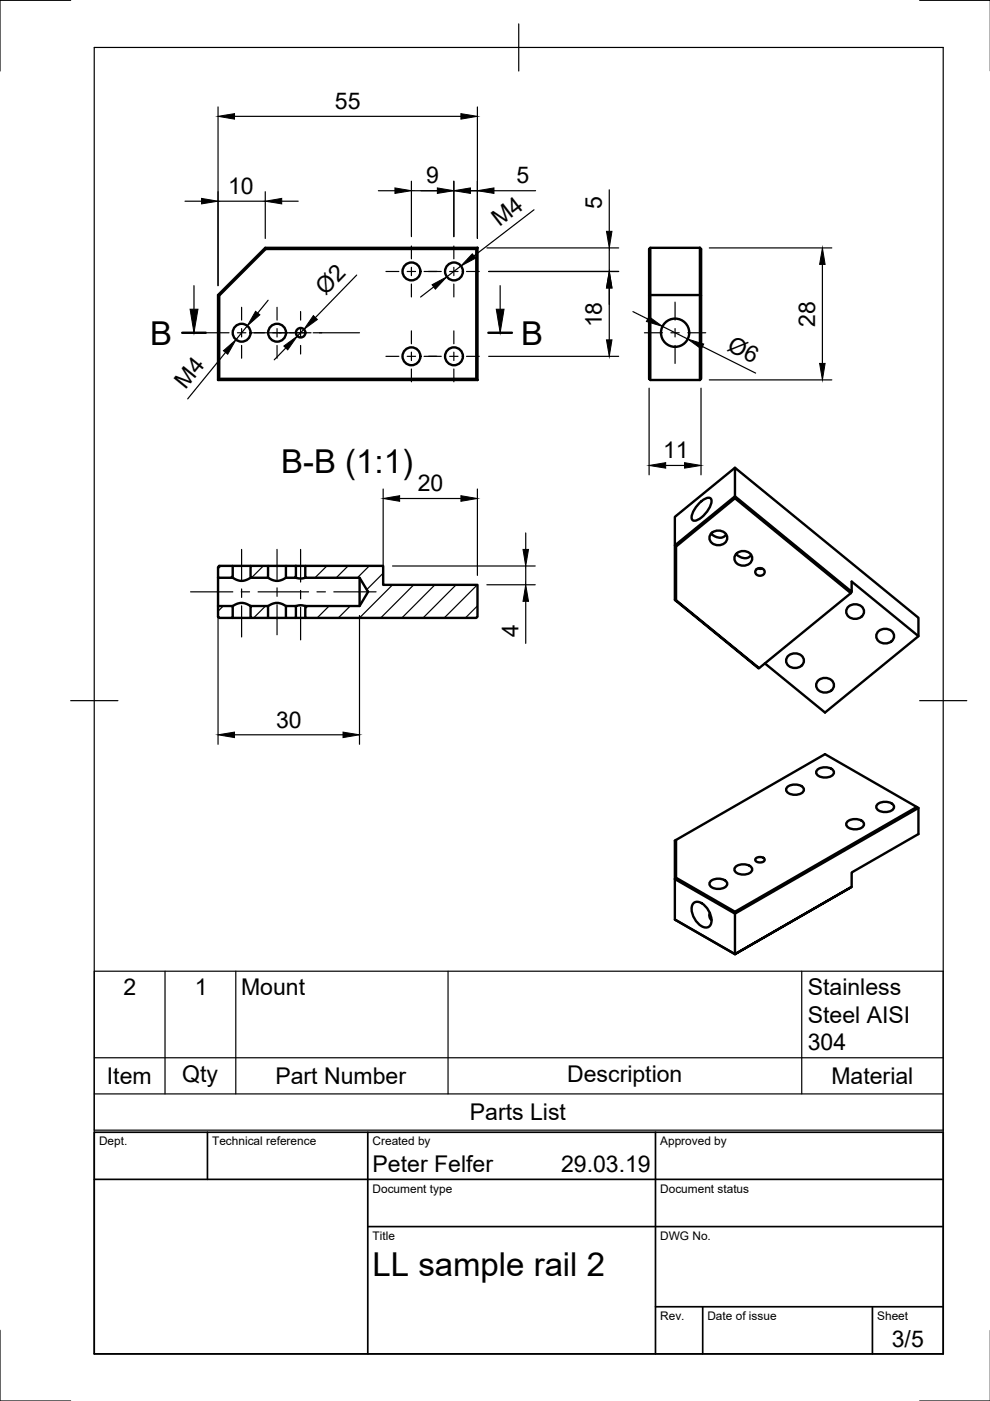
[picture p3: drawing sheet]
<svg xmlns="http://www.w3.org/2000/svg" width="210mm" height="297mm" viewBox="0 0 210 297" stroke-linecap="round" stroke-linejoin="round" font-family="sans-serif">
<!-- layer: Visible -->
<g fill="none" stroke="#000" stroke-width=".51">
<path d="M56.2 52.5l.1 .3M56.3 52.8l-9.8 9.9M101 52.8v27.5M101.2 52.5l-.2 .3h-44.7M101.2 52.5h-45l-10 10.1v18h55M101.2 52.5v28.1M137.9 52.5h10.5l.3 .3v9.9l-10.8-.1zM137.9 52.5l-.3 .3v9.9M148.4 52.5v28.1M46.2 62.6l.3 .1v17.6M137.6 62.7l.3-.1v18l-.3-.3zM148.7 62.7v17.6l-.3 .3"/>
<path d="M101 80.3h-54.5l-.3 .3M101 80.3l.2 .3M137.9 80.6h10.5M155.8 99.2l-12.7 10.4v17.6M49.3 120v2.5h-3.1v-2.3l.3-.2h6.6M53.1 120h3.7v2.5h-3.7zM56.8 120h3.8M60.6 120h2.1v2.5h-2.1zM62.7 120h2M64.7 120h16.5v4h20v6.8l-.2 .2h-36.3v-2.5h11.5l1.8-3-1.8-3h-11.5zM143.3 115.9l12.5-10.3v-.4l-12.7 10.4 .2 .3v11.4M148.3 106.7a2.73 2.73 0 0 1 2.3-1.1 2.19 2.19 0 0 1-.5 2.6l-.4 .6a3.1 3.1 0 0 1-2.8 1.5 2.19 2.19 0 0 1 .5-2.6z"/>
<path d="M150.7 113.1l.9 .6a1.68 1.68 0 0 0 2.3-.4M151 112.9a1.88 1.88 0 0 1 2.1-.3 1.88 1.88 0 0 1 1 1.8 1.97 1.97 0 0 1-2 1.2 1.97 1.97 0 0 1-1.7-1.6l.3-.7zM155.8 105.6l24.6 20.2 .2-.3M156.1 117.5l.8 .6a1.66 1.66 0 0 0 2.4-.4M156.3 117.3a1.88 1.88 0 0 1 2.1-.4 1.88 1.88 0 0 1 1 1.9 1.97 1.97 0 0 1-2 1.1 1.97 1.97 0 0 1-1.7-1.5l.2-.8zM46.2 128.5h3.1v2.5h-2.8l-.3-.2zM46.2 122.5v6M49.3 131h3.8M49.3 122.5l1.6 .7 1.1-.2 1.1-.5M49.3 128.5l1.6-.7 1.1 .2 1.1 .5M53.1 128.5h3.7v2.5h-3.7zM56.8 122.5l1.7 .7 1-.2 1.1-.5"/>
<path d="M56.8 131h3.8M56.8 128.5l1.7-.7 1 .2 1.1 .5M60.6 128.5h2.1v2.5h-2.1zM62.7 122.5l.9 .2 1.1-.2M62.7 128.5l.9-.2 1.1 .2M62.7 131h2M76.2 122.5v6M143.1 127.2l.2 .1 17.7 14.4h-.2zM160.4 120.7a.92 .92 0 0 1 1.3-.2 .92 .92 0 0 1 .1 1.3 .92 .92 0 0 1-1.2 .2 .92 .92 0 0 1-.2-1.3zM160.8 120.5l.8 .1M167.2 139a1.88 1.88 0 0 1 2.1-.4 1.88 1.88 0 0 1 1.1 1.9 1.97 1.97 0 0 1-2 1.1 1.97 1.97 0 0 1-1.7-1.5l.2-.8zM180 128.6a1.88 1.88 0 0 1 2.1-.4 1.88 1.88 0 0 1 1 1.9 1.97 1.97 0 0 1-2 1.1 1.97 1.97 0 0 1-1.7-1.5l.3-.8z"/>
<path d="M180.4 125.8l-19.4 15.9M186.3 133.8a1.88 1.88 0 0 1 2.1-.4 1.88 1.88 0 0 1 1.1 1.9 1.97 1.97 0 0 1-2 1.1 1.97 1.97 0 0 1-1.7-1.5l.2-.8zM194.7 134.9l-14.1-11.6v2.2l-24.8-20.3v-6l38.9 31.8v3.9l-19.8 16.2-12.7-10.4M173.6 144.2a1.88 1.88 0 0 1 2.1-.4 1.88 1.88 0 0 1 1.1 1.9 1.97 1.97 0 0 1-2 1.1 1.97 1.97 0 0 1-1.8-1.5l.3-.8zM143.1 178.2l31.8-18.3 19.5 11.2-38.6 22.2v.4l-12.7-7.3zM143.3 178.1v8M166.9 166.9a2.5 2.5 0 0 1 3.5 .4 1.54 1.54 0 0 1-1.8 1.2 1.54 1.54 0 0 1-1.9-1.2zM173.2 163.3a2.5 2.5 0 0 1 3.6 .3 1.54 1.54 0 0 1-1.9 1.3 1.54 1.54 0 0 1-1.8-1.3zM179.6 174.3a2.5 2.5 0 0 1 3.6 .3 1.54 1.54 0 0 1-1.9 1.2 1.54 1.54 0 0 1-1.9-1.2zM186 170.6a2.5 2.5 0 0 1 3.5 .3 1.54 1.54 0 0 1-1.8 1.3 1.54 1.54 0 0 1-1.9-1.3zM194.4 171.1l.3 .2M143.1 195l12.7 7.3"/>
<path d="M146.9 191.6a1.47 1.47 0 0 1 2.3 .2 4 4 0 0 1 1.4 4.4 1.47 1.47 0 0 1-2.3-.2 4 4 0 0 1-1.4-4.4zM150.5 193.6a1.23 1.23 0 0 0 .4 1.5M150.6 186.9a2.5 2.5 0 0 1 3.6 .3 1.54 1.54 0 0 1-1.9 1.3 1.54 1.54 0 0 1-1.9-1.3zM155.8 193.3l-12.5-7.2-.2 .3v8.6l12.7 7.3M155.9 183.8a2.5 2.5 0 0 1 3.6 .4 1.54 1.54 0 0 1-1.9 1.2 1.54 1.54 0 0 1-1.9-1.2zM160.2 182.1a1.25 1.25 0 0 1 1.9 .2 1.16 1.16 0 0 1-2 0zM180.6 188v-3l14.1-8.2v-5.5l-38.9 22.4v8.6l24.8-14.3-24.8 14.3"/>
<circle cx="87.2" cy="57.5" r="1.89"/>
<circle cx="96.3" cy="57.5" r="1.89"/>
<circle cx="51.2" cy="70.5" r="1.89"/>
<circle cx="58.7" cy="70.5" r="1.89"/>
<circle cx="63.7" cy="70.5" r="1.01"/>
<circle cx="87.2" cy="75.5" r="1.89"/>
<circle cx="96.3" cy="75.5" r="1.89"/>
<circle cx="143.1" cy="70.5" r="3"/>
</g>
<!-- layer: Border -->
<path d="M15 .1h-15v15M20 10.1h180v276.9h-180zM110 5.1v10M195 .1h15M15 148.6h10M195 148.6h10M0 282.1v14.9h15M195 297h15" fill="none" stroke="#000" stroke-width=".25"/>
<!-- layer: TitleBlock -->
<path d="M20 240.1h180v46.9h-180zM20 250h180M44 240.1v9.9M78 240.1v46.9M139 240.1v46.9M78 260.1h122M139 277.1h61M149 277.1v9.9M185 277.1v9.9" fill="none" stroke="#000" stroke-width=".36"/>
<!-- layer: Smart Centers -->
<g fill="none" stroke="#000" stroke-width=".25">
<path d="M81.8 57.6h2.8M86.3 57.6h1.8M87.2 52.2v2.7M87.2 56.7v1.7M89.9 57.6h3.7M95.3 57.6h1.8M96.2 52.2v2.7M96.2 56.7v1.7M98.9 57.6h2.7M41.1 70.6h7.5M50.3 70.6h1.8M51.2 65.2v2.7"/>
<path d="M51.2 69.7v1.7M51.2 73.2v2.8M53.3 70.6h12.7M58.7 65.2v2.7M58.7 69.7v1.7M58.7 73.2v2.8M63.7 66v1.9M63.7 69.7v1.7M63.7 73.2v1.9M66.4 70.6h9.8M81.8 75.6h2.8M86.3 75.6h1.8"/>
<path d="M87.2 60.2v2.8M87.2 70.2v2.7M87.2 74.7v1.7M87.2 78.2v2.7M89.9 75.6h3.7M95.3 75.6h1.8M96.2 60.2v2.8M96.2 70.2v2.7M96.2 74.7v1.7M96.2 78.2v2.7M98.9 75.6h2.7M136.6 70.6h3.9"/>
<path d="M142.2 70.6h1.8M143.1 64.1v3.8M143.1 69.7v1.7M143.1 73.2v3.9M145.8 70.6h3.8M51.2 116.5v6.6M58.7 116.5v6.4M63.7 116.5v6.9M40.4 125.5h9M51.1 125.5h1.8M51.2 124.9v1.8M51.2 128.4v6.7"/>
<path d="M54.7 125.5h10.7M58.7 124.6v1.8M58.7 128.2v6.4M63.7 125.2v1.8M63.7 128.8v6.9M67.2 125.5h1.8M70.8 125.5h8.9"/>
</g>
<!-- layer: Hatching -->
<g fill="none" stroke="#000" stroke-width=".25">
<path d="M46.8 120l-.6 .6M47.3 128.5l-1.1 1.1M49.3 122l-.5 .5M49.3 131h.1M55.8 120l-2.5 2.5M56.3 128.5l-2.5 2.5M60.8 128.5l-.2 .2M62.7 122.1l-.4 .4M64.8 120l-.1 .1M65.3 128.5l-.6 .5M69.3 120l-2.5 2.5M69.8 128.5l-2.5 2.5"/>
<path d="M73.8 120l-2.5 2.5M74.3 128.5l-2.5 2.5M78.3 120l-2.5 2.5M81.2 121.5l-3.5 3.5M83.2 124l-7 7M87.7 124l-6.9 7M92.2 124l-7 7M96.7 124l-7 7M101.2 124l-7 7M101.2 128.5l-2.5 2.5"/>
</g>
<!-- layer: Section Lines -->
<path d="M38.6 70.6h5M103.5 70.6h5" fill="none" stroke="#000" stroke-width=".51"/>
<path d="M41.1 60.6v5M106 60.6v5" fill="none" stroke="#000" stroke-width=".25"/>
<path d="M40.3 65.6h1.7l-.9 5zM105.2 65.6h1.7l-.9 5z" fill="#000" stroke="#000" stroke-width=".21"/>
<!-- layer: FD_Dimensions -->
<g fill="none" stroke="#000" stroke-width=".25">
<path d="M46.2 22.7v37.9M49.7 24.7h48M87.2 38.4v11.8M96.2 38.4v11.8M101.2 22.7v27.9M39.2 42.7h3.5M46.2 42.7h10M56.2 40.6v10M59.7 42.7h3.5M75.6 58.3l-8.7 9M80.2 40.4h3.5M87.2 40.4h16"/>
<path d="M97.7 56.4l-3 2.3M103.2 52.6h28M103.6 57.6h27.6M104.7 40.4h8.9M113.2 44.5l-12.7 9.8M129.2 40.2v8.9M129.2 52.6v5M150.4 52.6h26M174.4 56.1v21M47.8 74.7l-8 9.9M52.4 69.1l-2.4 2.9M56.9 63.7l-2.3 2.7"/>
<path d="M60.6 73.8l-2.5 2.5M64.4 69.8l-1.4 1.5M91.9 60.8l-2.7 2.2M103.6 75.6h27.6M129.2 61.1v11M134.2 66.1l3.1 1.5M140.5 69.2l5.3 2.7M148.9 73.5l11.3 5.6M137.6 82.3v18.4M141.1 98.7h4M148.6 82.3v18.4M150.4 80.5h26"/>
<path d="M81.2 103.7v18.3M84.7 105.7h13M101.2 103.7v18.3M111.5 113v3.5M46.2 130.5v27.3M76.2 130.5v27.3M83.2 120h30.3M103.2 124h10.3M111.5 120v4M111.5 127.5v8.9M49.7 155.8h23"/>
</g>
<g fill="#000" stroke="#000" stroke-width=".21">
<path d="M46.2 24.7l3.5-.6v1.2zM83.7 39.8l3.5 .6-3.5 .6zM92.7 39.8l3.5 .6-3.5 .6zM97.7 24.1l3.5 .6-3.5 .6zM96.2 40.4l3.5-.6v1.2zM101.2 40.4l3.5-.6v1.2zM42.7 42.1l3.5 .6-3.5 .5zM56.2 42.7l3.5-.6v1.1zM100.1 53.8l.8 .9-3.2 1.7zM128.6 49.1h1.2l-.6 3.5zM174.4 52.6l.5 3.5h-1.1zM47.4 74.4l2.6-2.4-1.7 3.1z"/>
<path d="M54.2 66l.9 .7-2.7 2.4zM60.2 73.4l2.8-2.1-2 2.9zM66.4 66.9l.9 .8-2.9 2.1zM91.6 60.4l3.1-1.7-2.4 2.6zM129.2 57.6l.6 3.5h-1.2zM128.6 72.1h1.2l-.6 3.5zM137.6 67.1l2.9 2.1-3.4-1zM145.8 71.9l3.4 1-.5 1.1zM173.8 77.1h1.1l-.5 3.4zM137.6 98.7l3.5-.6v1.2zM145.1 98.1l3.5 .6-3.5 .6zM81.2 105.7l3.5-.6v1.2z"/>
<path d="M97.7 105.1l3.5 .6-3.5 .6zM110.9 116.5h1.2l-.6 3.5zM111.5 124l.6 3.5h-1.2zM46.2 155.8l3.5-.6v1.2zM72.7 155.2l3.5 .6-3.5 .6z"/>
</g>
<!-- layer: Parts Lists -->
<path d="M20 205.9h180v33.7h-180zM35 205.9v26M50 205.9v26M95 205.9v26M170 205.9v26M20 231.9h180M20 224.3h180" fill="none" stroke="#000" stroke-width=".25"/>
<g font-size="7">
<text x="31.8" y="73.1">B</text>
<text x="110.5" y="73.1">B</text>
<text x="59.6" y="100.3">B-B (1:1)</text>
<text x="79" y="270.6">LL sample rail 2</text>
</g>
<g font-size="4.9">
<text x="71" y="23.1">55</text>
<text x="48.4" y="41.1">10</text>
<text x="90.4" y="38.9">9</text>
<text x="109.5" y="38.9">5</text>
<text x="127.6" y="44.3" transform="rotate(-90 127.6 44.3)">5</text>
<text x="105.9" y="48.2" transform="rotate(-38 105.9 48.2)">M4</text>
<text x="69" y="62.7" transform="rotate(-46 69 62.7)">Ø2</text>
<text x="127.6" y="69.4" transform="rotate(-90 127.6 69.4)">18</text>
<text x="172.8" y="69.2" transform="rotate(-90 172.8 69.2)">28</text>
<text x="154" y="74.2" transform="rotate(27 154 74.2)">Ø6</text>
<text x="39.3" y="82.7" transform="rotate(-51 39.3 82.7)">M4</text>
<text x="140.6" y="97.2">11</text>
<text x="88.6" y="104.1">20</text>
<text x="110" y="135" transform="rotate(-90 110 135)">4</text>
<text x="58.5" y="154.2">30</text>
<text x="26.2" y="210.9">2</text>
<text x="41.3" y="210.9">1</text>
<text x="51.1" y="210.9">Mount</text>
<text x="171.3" y="211">Stainless</text>
<text x="171.3" y="216.9">Steel AISI</text>
<text x="171.3" y="222.7">304</text>
<text x="22.7" y="229.8">Item</text>
<text x="38.6" y="229.4">Qty</text>
<text x="58.4" y="229.8">Part Number</text>
<text x="120.2" y="229.4">Description</text>
<text x="176.3" y="229.8">Material</text>
<text x="99.6" y="237.5">Parts List</text>
<text x="79" y="248.5">Peter Felfer</text>
<text x="119" y="248.5">29.03.19</text>
<text x="189.1" y="285.7">3/5</text>
</g>
<g font-size="2.5">
<text x="21" y="242.9">Dept.</text>
<text x="45" y="242.9">Technical reference</text>
<text x="79" y="242.9">Created by</text>
<text x="140" y="242.9">Approved by</text>
<text x="79" y="252.8">Document type</text>
<text x="140" y="252.8">Document status</text>
<text x="79" y="262.9">Title</text>
<text x="140" y="262.9">DWG No.</text>
<text x="140" y="279.9">Rev.</text>
<text x="150" y="279.9">Date of issue</text>
<text x="186" y="279.9">Sheet</text>
</g>
</svg>
